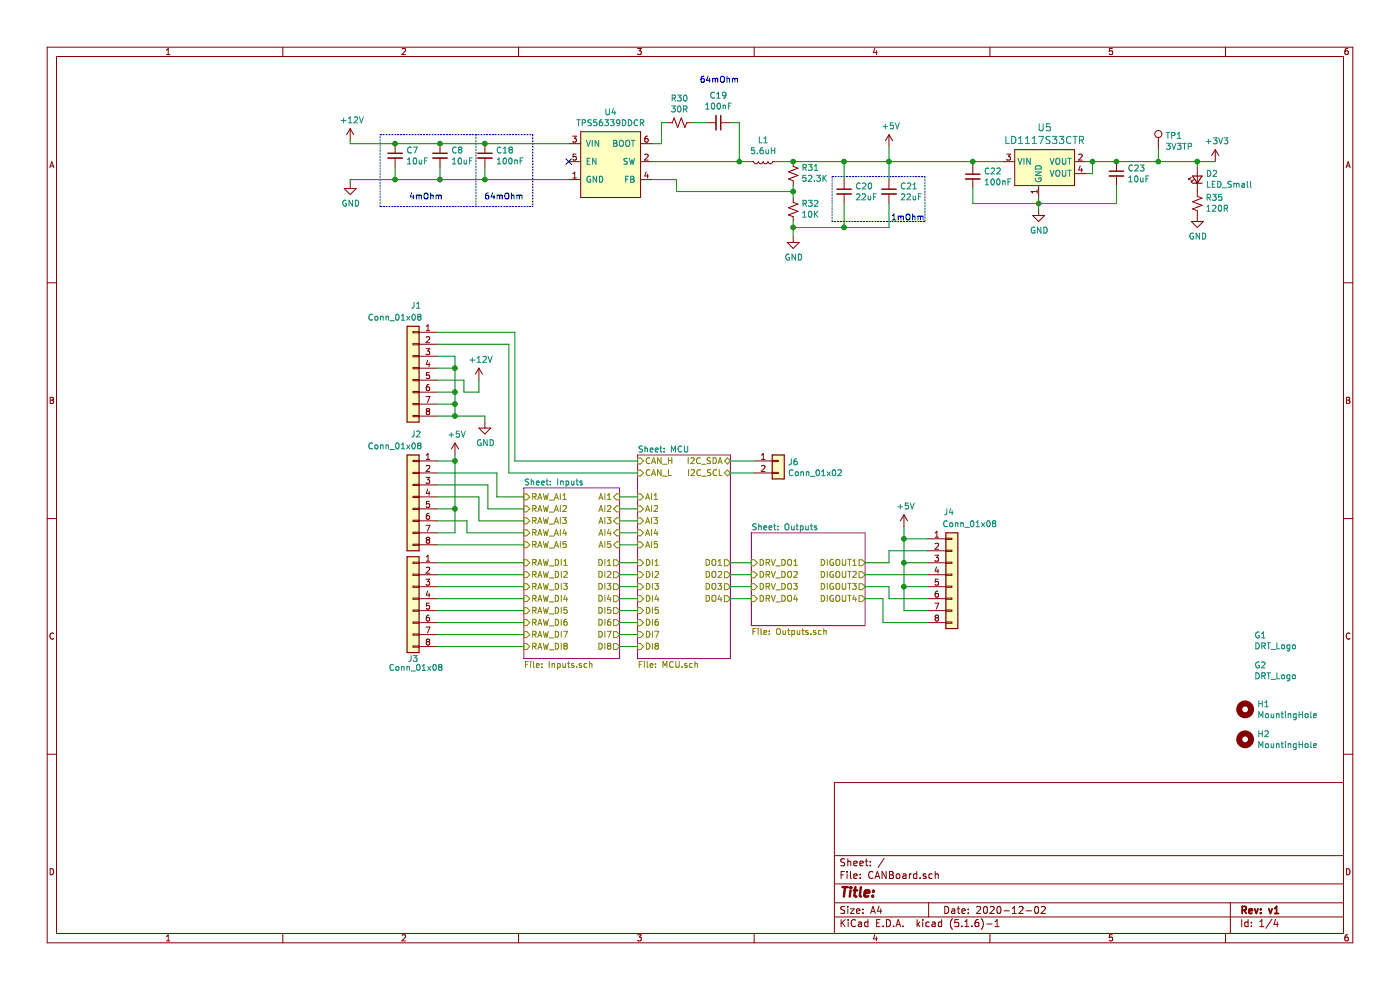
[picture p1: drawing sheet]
EESchema Schematic File Version 4
EELAYER 30 0
EELAYER END
$Descr A4 11693 8268
encoding utf-8
Sheet 1 4
Title ""
Date "2020-12-02"
Rev "v1"
Comp ""
Comment1 ""
Comment2 ""
Comment3 ""
Comment4 ""
$EndDescr
$Sheet
S 5325 3800 775  1700
U 5FCC130A
F0 "MCU" 50
F1 "MCU.sch" 50
F2 "CAN_L" I L 5325 3950 50 
F3 "CAN_H" I L 5325 3850 50 
F4 "AI1" I L 5325 4150 50 
F5 "AI2" I L 5325 4250 50 
F6 "AI3" I L 5325 4350 50 
F7 "AI4" I L 5325 4450 50 
F8 "AI5" I L 5325 4550 50 
F9 "DI1" I L 5325 4700 50 
F10 "DI2" I L 5325 4800 50 
F11 "DI4" I L 5325 5000 50 
F12 "DI5" I L 5325 5100 50 
F13 "DI3" I L 5325 4900 50 
F14 "DI6" I L 5325 5200 50 
F15 "DI7" I L 5325 5300 50 
F16 "DI8" I L 5325 5400 50 
F17 "DO1" O R 6100 4700 50 
F18 "DO2" O R 6100 4800 50 
F19 "DO3" O R 6100 4900 50 
F20 "DO4" O R 6100 5000 50 
F21 "I2C_SCL" B R 6100 3950 50 
F22 "I2C_SDA" B R 6100 3850 50 
$EndSheet
$Comp
L Mechanical:MountingHole H1
U 1 1
P 10400 5925
F 0 "H1" H 10500 5971 50  0000 L CNN
F 1 "MountingHole" H 10500 5880 50  0000 L CNN
F 2 "MountingHole:MountingHole_3.2mm_M3_DIN965_Pad" H 10400 5925 50  0001 C CNN
F 3 "~" H 10400 5925 50  0001 C CNN
	1    10400 5925
	1    0    0    -1  
$EndComp
$Comp
L Mechanical:MountingHole H2
U 1 1
P 10400 6175
F 0 "H2" H 10500 6221 50  0000 L CNN
F 1 "MountingHole" H 10500 6130 50  0000 L CNN
F 2 "MountingHole:MountingHole_3.2mm_M3_DIN965_Pad" H 10400 6175 50  0001 C CNN
F 3 "~" H 10400 6175 50  0001 C CNN
	1    10400 6175
	1    0    0    -1  
$EndComp
$Sheet
S 6275 4450 950  775 
U 5FDCBCE4
F0 "Outputs" 50
F1 "Outputs.sch" 50
F2 "DIGOUT1" O R 7225 4700 50 
F3 "DIGOUT3" O R 7225 4900 50 
F4 "DIGOUT2" O R 7225 4800 50 
F5 "DIGOUT4" O R 7225 5000 50 
F6 "DRV_DO1" I L 6275 4700 50 
F7 "DRV_DO3" I L 6275 4900 50 
F8 "DRV_DO2" I L 6275 4800 50 
F9 "DRV_DO4" I L 6275 5000 50 
$EndSheet
Wire Wire Line
	6275 4700 6100 4700
Wire Wire Line
	6100 4800 6275 4800
Wire Wire Line
	6100 4900 6275 4900
Wire Wire Line
	6100 5000 6275 5000
$Sheet
S 4375 4075 800  1425
U 5FE2D02A
F0 "Inputs" 50
F1 "Inputs.sch" 50
F2 "RAW_AI1" I L 4375 4150 50 
F3 "AI1" I R 5175 4150 50 
F4 "RAW_AI2" I L 4375 4250 50 
F5 "AI2" I R 5175 4250 50 
F6 "RAW_AI3" I L 4375 4350 50 
F7 "AI3" I R 5175 4350 50 
F8 "RAW_AI4" I L 4375 4450 50 
F9 "AI4" I R 5175 4450 50 
F10 "RAW_AI5" I L 4375 4550 50 
F11 "AI5" I R 5175 4550 50 
F12 "RAW_DI1" I L 4375 4700 50 
F13 "RAW_DI2" I L 4375 4800 50 
F14 "RAW_DI3" I L 4375 4900 50 
F15 "RAW_DI4" I L 4375 5000 50 
F16 "RAW_DI5" I L 4375 5100 50 
F17 "RAW_DI6" I L 4375 5200 50 
F18 "RAW_DI7" I L 4375 5300 50 
F19 "RAW_DI8" I L 4375 5400 50 
F20 "DI1" O R 5175 4700 50 
F21 "DI2" O R 5175 4800 50 
F22 "DI3" O R 5175 4900 50 
F23 "DI4" O R 5175 5000 50 
F24 "DI5" O R 5175 5100 50 
F25 "DI6" O R 5175 5200 50 
F26 "DI7" O R 5175 5300 50 
F27 "DI8" O R 5175 5400 50 
$EndSheet
Wire Wire Line
	5175 4150 5325 4150
Wire Wire Line
	5175 4250 5325 4250
Wire Wire Line
	5175 4350 5325 4350
Wire Wire Line
	5175 4550 5325 4550
Wire Wire Line
	5175 4700 5325 4700
Wire Wire Line
	5175 4800 5325 4800
Wire Wire Line
	5175 4900 5325 4900
Wire Wire Line
	5175 5000 5325 5000
Wire Wire Line
	5175 5100 5325 5100
Wire Wire Line
	5175 5200 5325 5200
Wire Wire Line
	5175 5300 5325 5300
$Comp
L Connector_Generic:Conn_01x08 J3
U 1 1
P 3450 5000
F 0 "J3" H 3450 4500 50  0000 C CNN
F 1 "Conn_01x08" H 3425 4425 50  0000 C CNN
F 2 "Connector_PinHeader_2.54mm:PinHeader_1x08_P2.54mm_Vertical" H 3450 5000 50  0001 C CNN
F 3 "~" H 3450 5000 50  0001 C CNN
	1    3450 5000
	-1   0    0    -1  
$EndComp
Wire Wire Line
	4375 4700 3650 4700
Wire Wire Line
	3650 4800 4375 4800
Wire Wire Line
	4375 4900 3650 4900
Wire Wire Line
	3650 5000 4375 5000
Wire Wire Line
	4375 5100 3650 5100
Wire Wire Line
	3650 5200 4375 5200
Wire Wire Line
	4375 5300 3650 5300
Wire Wire Line
	3650 4550 4375 4550
$Comp
L Connector_Generic:Conn_01x08 J4
U 1 1
P 7950 4800
F 0 "J4" H 7925 5325 50  0000 C CNN
F 1 "Conn_01x08" H 8100 5225 50  0000 C CNN
F 2 "Connector_PinHeader_2.54mm:PinHeader_1x08_P2.54mm_Vertical" H 7950 4800 50  0001 C CNN
F 3 "~" H 7950 4800 50  0001 C CNN
	1    7950 4800
	1    0    0    -1  
$EndComp
$Comp
L Connector_Generic:Conn_01x08 J1
U 1 1
P 3450 3075
F 0 "J1" H 3425 3600 50  0000 C CNN
F 1 "Conn_01x08" H 3600 3500 50  0000 C CNN
F 2 "Connector_PinHeader_2.54mm:PinHeader_1x08_P2.54mm_Vertical" H 3450 3075 50  0001 C CNN
F 3 "~" H 3450 3075 50  0001 C CNN
	1    3450 3075
	-1   0    0    -1  
$EndComp
Wire Wire Line
	4250 3950 5325 3950
Wire Wire Line
	5325 3850 4300 3850
$Comp
L power:+5V #PWR01
U 1 1
P 3800 3800
F 0 "#PWR01" H 3800 3650 50  0001 C CNN
F 1 "+5V" H 3815 3973 50  0000 C CNN
F 2 "" H 3800 3800 50  0001 C CNN
F 3 "" H 3800 3800 50  0001 C CNN
	1    3800 3800
	1    0    0    -1  
$EndComp
Wire Wire Line
	3650 3850 3800 3850
Wire Wire Line
	3800 3850 3800 3800
$Comp
L power:+5V #PWR04
U 1 1
P 7550 4400
F 0 "#PWR04" H 7550 4250 50  0001 C CNN
F 1 "+5V" H 7565 4573 50  0000 C CNN
F 2 "" H 7550 4400 50  0001 C CNN
F 3 "" H 7550 4400 50  0001 C CNN
	1    7550 4400
	1    0    0    -1  
$EndComp
Wire Wire Line
	7550 4400 7550 4500
Wire Wire Line
	7550 4500 7750 4500
Wire Wire Line
	7225 4700 7425 4700
Wire Wire Line
	7425 4700 7425 4600
Wire Wire Line
	7425 4600 7750 4600
Wire Wire Line
	7225 4800 7750 4800
Wire Wire Line
	7225 4900 7425 4900
Wire Wire Line
	7425 4900 7425 5000
Wire Wire Line
	7425 5000 7750 5000
Wire Wire Line
	7225 5000 7375 5000
Wire Wire Line
	7375 5000 7375 5200
Wire Wire Line
	7375 5200 7750 5200
Wire Wire Line
	7550 4500 7550 4700
Wire Wire Line
	7550 4700 7750 4700
Connection ~ 7550 4500
Wire Wire Line
	7550 4700 7550 4900
Wire Wire Line
	7550 4900 7750 4900
Connection ~ 7550 4700
Wire Wire Line
	7550 4900 7550 5100
Wire Wire Line
	7550 5100 7750 5100
Connection ~ 7550 4900
Wire Wire Line
	3650 3950 4150 3950
Wire Wire Line
	4150 3950 4150 4150
Wire Wire Line
	4150 4150 4375 4150
Wire Wire Line
	3650 4150 4000 4150
Wire Wire Line
	4000 4150 4000 4350
Wire Wire Line
	4000 4350 4375 4350
Wire Wire Line
	3800 4450 3650 4450
Wire Wire Line
	3650 4250 3800 4250
Wire Wire Line
	3800 4250 3800 4450
$Comp
L power:GND #PWR03
U 1 1
P 4050 3525
F 0 "#PWR03" H 4050 3275 50  0001 C CNN
F 1 "GND" H 4055 3352 50  0000 C CNN
F 2 "" H 4050 3525 50  0001 C CNN
F 3 "" H 4050 3525 50  0001 C CNN
	1    4050 3525
	1    0    0    -1  
$EndComp
Wire Wire Line
	3650 3475 3800 3475
Wire Wire Line
	4050 3475 4050 3525
Connection ~ 3800 3475
Wire Wire Line
	3800 3475 4050 3475
Wire Wire Line
	3650 3375 3800 3375
Wire Wire Line
	3800 3375 3800 3475
$Comp
L Device:L_Small L?
U 1 1
P 6375 1350
AR Path="/5FCC130A/5FFCD26C" Ref="L?"  Part="1" 
AR Path="/5FFCD26C" Ref="L1"  Part="1" 
F 0 "L1" V 6194 1350 50  0000 C CNN
F 1 "5.6uH" V 6285 1350 50  0000 C CNN
F 2 "Inductors_SMD:Wuerth_LHMI" H 6375 1350 50  0001 C CNN
F 3 "~" H 6375 1350 50  0001 C CNN
F 4 "732-3339-1-ND" V 6375 1350 50  0001 C CNN "Digi-Key_PN"
	1    6375 1350
	0    1    1    0   
$EndComp
$Comp
L Device:C_Small C?
U 1 1
P 3675 1300
AR Path="/5FCC130A/5FFCD272" Ref="C?"  Part="1" 
AR Path="/5FFCD272" Ref="C8"  Part="1" 
F 0 "C8" H 3767 1346 50  0000 L CNN
F 1 "10uF" H 3767 1255 50  0000 L CNN
F 2 "Capacitor_SMD:C_0805_2012Metric" H 3675 1300 50  0001 C CNN
F 3 "~" H 3675 1300 50  0001 C CNN
F 4 "490-10748-1-ND" H 3675 1300 50  0001 C CNN "Digi-Key_PN"
	1    3675 1300
	1    0    0    -1  
$EndComp
$Comp
L Device:C_Small C?
U 1 1
P 4050 1300
AR Path="/5FCC130A/5FFCD278" Ref="C?"  Part="1" 
AR Path="/5FFCD278" Ref="C18"  Part="1" 
F 0 "C18" H 4142 1346 50  0000 L CNN
F 1 "100nF" H 4142 1255 50  0000 L CNN
F 2 "Capacitor_SMD:C_0805_2012Metric" H 4050 1300 50  0001 C CNN
F 3 "~" H 4050 1300 50  0001 C CNN
F 4 "399-1169-1-ND" H 4050 1300 50  0001 C CNN "Digi-Key_PN"
	1    4050 1300
	1    0    0    -1  
$EndComp
$Comp
L Device:R_Small_US R?
U 1 1
P 5675 1025
AR Path="/5FCC130A/5FFCD27E" Ref="R?"  Part="1" 
AR Path="/5FFCD27E" Ref="R30"  Part="1" 
F 0 "R30" V 5470 1025 50  0000 C CNN
F 1 "30R" V 5561 1025 50  0000 C CNN
F 2 "Resistor_SMD:R_0805_2012Metric" H 5675 1025 50  0001 C CNN
F 3 "~" H 5675 1025 50  0001 C CNN
F 4 "RR12Q30DCT-ND" H 5675 1025 50  0001 C CNN "Digi-Key_PN"
	1    5675 1025
	0    1    1    0   
$EndComp
$Comp
L Device:C_Small C?
U 1 1
P 6000 1025
AR Path="/5FCC130A/5FFCD284" Ref="C?"  Part="1" 
AR Path="/5FFCD284" Ref="C19"  Part="1" 
F 0 "C19" V 5771 1025 50  0000 C CNN
F 1 "100nF" V 5862 1025 50  0000 C CNN
F 2 "Capacitor_SMD:C_0805_2012Metric" H 6000 1025 50  0001 C CNN
F 3 "~" H 6000 1025 50  0001 C CNN
F 4 "399-1169-1-ND" H 6000 1025 50  0001 C CNN "Digi-Key_PN"
	1    6000 1025
	0    1    1    0   
$EndComp
$Comp
L Device:C_Small C?
U 1 1
P 3300 1300
AR Path="/5FCC130A/5FFCD28A" Ref="C?"  Part="1" 
AR Path="/5FFCD28A" Ref="C7"  Part="1" 
F 0 "C7" H 3392 1346 50  0000 L CNN
F 1 "10uF" H 3392 1255 50  0000 L CNN
F 2 "Capacitor_SMD:C_0805_2012Metric" H 3300 1300 50  0001 C CNN
F 3 "~" H 3300 1300 50  0001 C CNN
F 4 "490-10748-1-ND" H 3300 1300 50  0001 C CNN "Digi-Key_PN"
	1    3300 1300
	1    0    0    -1  
$EndComp
$Comp
L Device:R_Small_US R?
U 1 1
P 6625 1450
AR Path="/5FCC130A/5FFCD290" Ref="R?"  Part="1" 
AR Path="/5FFCD290" Ref="R31"  Part="1" 
F 0 "R31" H 6557 1404 50  0000 R CNN
F 1 "52.3K" H 6557 1495 50  0000 R CNN
F 2 "Resistor_SMD:R_0805_2012Metric" H 6625 1450 50  0001 C CNN
F 3 "~" H 6625 1450 50  0001 C CNN
F 4 "P52.3KCCT-ND" H 6625 1450 50  0001 C CNN "Digi-Key_PN"
	1    6625 1450
	-1   0    0    1   
$EndComp
$Comp
L Device:R_Small_US R?
U 1 1
P 6625 1750
AR Path="/5FCC130A/5FFCD296" Ref="R?"  Part="1" 
AR Path="/5FFCD296" Ref="R32"  Part="1" 
F 0 "R32" H 6557 1704 50  0000 R CNN
F 1 "10K" H 6557 1795 50  0000 R CNN
F 2 "Resistor_SMD:R_0805_2012Metric" H 6625 1750 50  0001 C CNN
F 3 "~" H 6625 1750 50  0001 C CNN
F 4 "311-10.0KCRDKR-ND" H 6625 1750 50  0001 C CNN "Digi-Key_PN"
	1    6625 1750
	-1   0    0    1   
$EndComp
$Comp
L Device:C_Small C?
U 1 1
P 7050 1600
AR Path="/5FCC130A/5FFCD29C" Ref="C?"  Part="1" 
AR Path="/5FFCD29C" Ref="C20"  Part="1" 
F 0 "C20" H 7142 1646 50  0000 L CNN
F 1 "22uF" H 7142 1555 50  0000 L CNN
F 2 "Capacitor_SMD:C_0805_2012Metric" H 7050 1600 50  0001 C CNN
F 3 "~" H 7050 1600 50  0001 C CNN
F 4 "445-14560-1-ND" H 7050 1600 50  0001 C CNN "Digi-Key_PN"
	1    7050 1600
	1    0    0    -1  
$EndComp
$Comp
L Device:C_Small C?
U 1 1
P 7425 1600
AR Path="/5FCC130A/5FFCD2A2" Ref="C?"  Part="1" 
AR Path="/5FFCD2A2" Ref="C21"  Part="1" 
F 0 "C21" H 7517 1646 50  0000 L CNN
F 1 "22uF" H 7517 1555 50  0000 L CNN
F 2 "Capacitor_SMD:C_0805_2012Metric" H 7425 1600 50  0001 C CNN
F 3 "~" H 7425 1600 50  0001 C CNN
F 4 "445-14560-1-ND" H 7425 1600 50  0001 C CNN "Digi-Key_PN"
	1    7425 1600
	1    0    0    -1  
$EndComp
$Comp
L DCDC_Switching:TPS56339DDCR U?
U 1 1
P 5100 1350
AR Path="/5FCC130A/5FFCD2A8" Ref="U?"  Part="1" 
AR Path="/5FFCD2A8" Ref="U4"  Part="1" 
F 0 "U4" H 5100 1765 50  0000 C CNN
F 1 "TPS56339DDCR" H 5100 1674 50  0000 C CNN
F 2 "Package_TO_SOT_SMD:SOT-23-6" H 5100 1500 50  0001 C CNN
F 3 "" H 5100 1500 50  0001 C CNN
F 4 "296-53568-1-ND" H 5100 1350 50  0001 C CNN "Digi-Key_PN"
	1    5100 1350
	1    0    0    -1  
$EndComp
Text Notes 4375 1675 2    50   ~ 0
64mOhm
Wire Wire Line
	3300 1200 3675 1200
Connection ~ 3675 1200
Wire Wire Line
	3675 1200 4050 1200
Wire Wire Line
	4050 1200 4750 1200
Connection ~ 4050 1200
Text Notes 3700 1675 2    50   ~ 0
4mOhm
Wire Wire Line
	3300 1400 3300 1500
Wire Wire Line
	3300 1500 3675 1500
Wire Wire Line
	3675 1400 3675 1500
Connection ~ 3675 1500
Wire Wire Line
	3675 1500 4050 1500
Wire Wire Line
	4050 1400 4050 1500
Connection ~ 4050 1500
Wire Wire Line
	4050 1500 4750 1500
Wire Notes Line
	3975 1125 3975 1725
Wire Notes Line
	3175 1725 3175 1125
Wire Notes Line
	4450 1125 4450 1725
Wire Notes Line
	3175 1125 4450 1125
Wire Notes Line
	3175 1725 4450 1725
$Comp
L power:+12V #PWR?
U 1 1
P 2925 1175
AR Path="/5FCC130A/5FFCD2C2" Ref="#PWR?"  Part="1" 
AR Path="/5FFCD2C2" Ref="#PWR037"  Part="1" 
F 0 "#PWR037" H 2925 1025 50  0001 C CNN
F 1 "+12V" H 2940 1348 50  0000 C CNN
F 2 "" H 2925 1175 50  0001 C CNN
F 3 "" H 2925 1175 50  0001 C CNN
	1    2925 1175
	1    0    0    -1  
$EndComp
$Comp
L power:GND #PWR?
U 1 1
P 2925 1525
AR Path="/5FCC130A/5FFCD2C8" Ref="#PWR?"  Part="1" 
AR Path="/5FFCD2C8" Ref="#PWR038"  Part="1" 
F 0 "#PWR038" H 2925 1275 50  0001 C CNN
F 1 "GND" H 2930 1352 50  0000 C CNN
F 2 "" H 2925 1525 50  0001 C CNN
F 3 "" H 2925 1525 50  0001 C CNN
	1    2925 1525
	1    0    0    -1  
$EndComp
Wire Wire Line
	3300 1500 2925 1500
Wire Wire Line
	2925 1500 2925 1525
Connection ~ 3300 1500
Wire Wire Line
	3300 1200 2925 1200
Wire Wire Line
	2925 1200 2925 1175
Connection ~ 3300 1200
NoConn ~ 4750 1350
Wire Wire Line
	5450 1500 5650 1500
Wire Wire Line
	5650 1500 5650 1600
Wire Wire Line
	5650 1600 6625 1600
Wire Wire Line
	6625 1600 6625 1650
Wire Wire Line
	6625 1600 6625 1550
Connection ~ 6625 1600
Wire Wire Line
	5450 1350 6175 1350
Wire Wire Line
	6475 1350 6625 1350
Wire Wire Line
	5450 1200 5525 1200
Wire Wire Line
	5525 1200 5525 1025
Wire Wire Line
	5525 1025 5575 1025
Wire Wire Line
	5775 1025 5900 1025
Wire Wire Line
	6175 1025 6175 1350
Wire Wire Line
	6100 1025 6175 1025
Connection ~ 6175 1350
Wire Wire Line
	6175 1350 6275 1350
Wire Wire Line
	6625 1350 7050 1350
Wire Wire Line
	7425 1350 7425 1500
Connection ~ 6625 1350
Wire Wire Line
	7050 1500 7050 1350
Connection ~ 7050 1350
Wire Wire Line
	7050 1350 7425 1350
$Comp
L power:GND #PWR?
U 1 1
P 6625 1975
AR Path="/5FCC130A/5FFCD2EB" Ref="#PWR?"  Part="1" 
AR Path="/5FFCD2EB" Ref="#PWR039"  Part="1" 
F 0 "#PWR039" H 6625 1725 50  0001 C CNN
F 1 "GND" H 6630 1802 50  0000 C CNN
F 2 "" H 6625 1975 50  0001 C CNN
F 3 "" H 6625 1975 50  0001 C CNN
	1    6625 1975
	1    0    0    -1  
$EndComp
Wire Wire Line
	6625 1850 6625 1900
Wire Wire Line
	6625 1900 7050 1900
Wire Wire Line
	7425 1900 7425 1700
Connection ~ 6625 1900
Wire Wire Line
	6625 1900 6625 1975
Wire Wire Line
	7050 1700 7050 1900
Connection ~ 7050 1900
Wire Wire Line
	7050 1900 7425 1900
Text Notes 6175 700  2    50   ~ 0
64mOhm
Text Notes 7725 1850 2    50   ~ 0
1mOhm
Wire Notes Line
	6950 1475 7725 1475
Wire Notes Line
	7725 1475 7725 1850
Wire Notes Line
	7725 1850 6950 1850
Wire Notes Line
	6950 1850 6950 1475
$Comp
L power:+5V #PWR?
U 1 1
P 7425 1225
AR Path="/5FCC130A/5FFCD2FF" Ref="#PWR?"  Part="1" 
AR Path="/5FFCD2FF" Ref="#PWR040"  Part="1" 
F 0 "#PWR040" H 7425 1075 50  0001 C CNN
F 1 "+5V" H 7440 1398 50  0000 C CNN
F 2 "" H 7425 1225 50  0001 C CNN
F 3 "" H 7425 1225 50  0001 C CNN
	1    7425 1225
	1    0    0    -1  
$EndComp
Wire Wire Line
	7425 1225 7425 1350
Connection ~ 7425 1350
$Comp
L dk_PMIC-Voltage-Regulators-Linear:LD1117S33CTR U5
U 1 1
P 8675 1350
F 0 "U5" H 8725 1637 60  0000 C CNN
F 1 "LD1117S33CTR" H 8725 1531 60  0000 C CNN
F 2 "digikey-footprints:SOT-223" H 8875 1550 60  0001 L CNN
F 3 "http://www.st.com/content/ccc/resource/technical/document/datasheet/99/3b/7d/91/91/51/4b/be/CD00000544.pdf/files/CD00000544.pdf/jcr:content/translations/en.CD00000544.pdf" H 8875 1650 60  0001 L CNN
F 4 "497-1241-1-ND" H 8875 1750 60  0001 L CNN "Digi-Key_PN"
F 5 "LD1117S33CTR" H 8875 1850 60  0001 L CNN "MPN"
F 6 "Integrated Circuits (ICs)" H 8875 1950 60  0001 L CNN "Category"
F 7 "PMIC - Voltage Regulators - Linear" H 8875 2050 60  0001 L CNN "Family"
F 8 "http://www.st.com/content/ccc/resource/technical/document/datasheet/99/3b/7d/91/91/51/4b/be/CD00000544.pdf/files/CD00000544.pdf/jcr:content/translations/en.CD00000544.pdf" H 8875 2150 60  0001 L CNN "DK_Datasheet_Link"
F 9 "/product-detail/en/stmicroelectronics/LD1117S33CTR/497-1241-1-ND/586241" H 8875 2250 60  0001 L CNN "DK_Detail_Page"
F 10 "IC REG LINEAR 3.3V 800MA SOT223" H 8875 2350 60  0001 L CNN "Description"
F 11 "STMicroelectronics" H 8875 2450 60  0001 L CNN "Manufacturer"
F 12 "Active" H 8875 2550 60  0001 L CNN "Status"
	1    8675 1350
	1    0    0    -1  
$EndComp
$Comp
L Device:C_Small C?
U 1 1
P 8125 1475
AR Path="/5FCC130A/5FFD9D51" Ref="C?"  Part="1" 
AR Path="/5FFD9D51" Ref="C22"  Part="1" 
F 0 "C22" H 8217 1521 50  0000 L CNN
F 1 "100nF" H 8217 1430 50  0000 L CNN
F 2 "Capacitor_SMD:C_0805_2012Metric" H 8125 1475 50  0001 C CNN
F 3 "~" H 8125 1475 50  0001 C CNN
F 4 "399-1169-1-ND" H 8125 1475 50  0001 C CNN "Digi-Key_PN"
	1    8125 1475
	1    0    0    -1  
$EndComp
$Comp
L Device:C_Small C?
U 1 1
P 9325 1450
AR Path="/5FCC130A/5FFDA172" Ref="C?"  Part="1" 
AR Path="/5FFDA172" Ref="C23"  Part="1" 
F 0 "C23" H 9417 1496 50  0000 L CNN
F 1 "10uF" H 9417 1405 50  0000 L CNN
F 2 "Capacitor_SMD:C_0805_2012Metric" H 9325 1450 50  0001 C CNN
F 3 "~" H 9325 1450 50  0001 C CNN
F 4 "490-10748-1-ND" H 9325 1450 50  0001 C CNN "Digi-Key_PN"
	1    9325 1450
	1    0    0    -1  
$EndComp
$Comp
L power:GND #PWR?
U 1 1
P 8675 1750
AR Path="/5FCC130A/5FFDA601" Ref="#PWR?"  Part="1" 
AR Path="/5FFDA601" Ref="#PWR041"  Part="1" 
F 0 "#PWR041" H 8675 1500 50  0001 C CNN
F 1 "GND" H 8680 1577 50  0000 C CNN
F 2 "" H 8675 1750 50  0001 C CNN
F 3 "" H 8675 1750 50  0001 C CNN
	1    8675 1750
	1    0    0    -1  
$EndComp
Wire Wire Line
	8125 1575 8125 1700
Wire Wire Line
	8125 1700 8675 1700
Wire Wire Line
	8675 1700 8675 1750
Wire Wire Line
	8675 1650 8675 1700
Connection ~ 8675 1700
Wire Wire Line
	8125 1375 8125 1350
Connection ~ 8125 1350
Wire Wire Line
	9075 1350 9125 1350
Wire Wire Line
	9325 1550 9325 1700
Wire Wire Line
	9325 1700 8675 1700
Wire Wire Line
	9075 1450 9125 1450
Wire Wire Line
	9125 1450 9125 1350
Connection ~ 9125 1350
Wire Wire Line
	9125 1350 9325 1350
Wire Wire Line
	8125 1350 8375 1350
$Comp
L power:+3V3 #PWR042
U 1 1
P 10150 1350
F 0 "#PWR042" H 10150 1200 50  0001 C CNN
F 1 "+3V3" H 10165 1523 50  0000 C CNN
F 2 "" H 10150 1350 50  0001 C CNN
F 3 "" H 10150 1350 50  0001 C CNN
	1    10150 1350
	1    0    0    -1  
$EndComp
Wire Wire Line
	10150 1350 10000 1350
Connection ~ 9325 1350
Wire Wire Line
	4300 2775 4300 3850
Wire Wire Line
	3650 4050 4075 4050
Wire Wire Line
	4075 4050 4075 4250
Wire Wire Line
	4075 4250 4375 4250
Wire Wire Line
	3800 3850 3800 4250
Connection ~ 3800 3850
Connection ~ 3800 4250
Wire Wire Line
	4375 5400 3650 5400
Wire Wire Line
	5175 5400 5325 5400
$Comp
L Connector_Generic:Conn_01x08 J2
U 1 1
P 3450 4150
F 0 "J2" H 3425 4675 50  0000 C CNN
F 1 "Conn_01x08" H 3600 4575 50  0000 C CNN
F 2 "Connector_PinHeader_2.54mm:PinHeader_1x08_P2.54mm_Vertical" H 3450 4150 50  0001 C CNN
F 3 "~" H 3450 4150 50  0001 C CNN
	1    3450 4150
	-1   0    0    -1  
$EndComp
Wire Wire Line
	3650 4350 3900 4350
Wire Wire Line
	3900 4350 3900 4450
Wire Wire Line
	3900 4450 4375 4450
Wire Wire Line
	5175 4450 5325 4450
Wire Wire Line
	3650 2775 4300 2775
Wire Wire Line
	4250 2875 4250 3950
Wire Wire Line
	3650 2875 4250 2875
$Comp
L power:+12V #PWR02
U 1 1
P 4000 3175
F 0 "#PWR02" H 4000 3025 50  0001 C CNN
F 1 "+12V" H 4015 3348 50  0000 C CNN
F 2 "" H 4000 3175 50  0001 C CNN
F 3 "" H 4000 3175 50  0001 C CNN
	1    4000 3175
	1    0    0    -1  
$EndComp
Wire Wire Line
	4000 3275 4000 3175
Wire Wire Line
	3875 3275 4000 3275
Connection ~ 3800 3375
Wire Wire Line
	3800 3275 3800 3375
Wire Wire Line
	3650 3275 3800 3275
$Comp
L Connector:TestPoint TP1
U 1 1
P 9675 1250
F 0 "TP1" H 9733 1368 50  0000 L CNN
F 1 "3V3TP" H 9733 1277 50  0000 L CNN
F 2 "TestPoint:TestPoint_Pad_D1.0mm" H 9875 1250 50  0001 C CNN
F 3 "~" H 9875 1250 50  0001 C CNN
	1    9675 1250
	1    0    0    -1  
$EndComp
Wire Wire Line
	9675 1250 9675 1350
Connection ~ 9675 1350
Wire Wire Line
	9675 1350 9325 1350
Wire Wire Line
	7425 1350 8125 1350
Wire Wire Line
	3650 3175 3875 3175
Wire Wire Line
	3875 3175 3875 3275
Wire Wire Line
	3650 2975 3800 2975
Wire Wire Line
	3800 2975 3800 3075
Connection ~ 3800 3275
Wire Wire Line
	3650 3075 3800 3075
Connection ~ 3800 3075
Wire Wire Line
	3800 3075 3800 3275
$Comp
L DRT_Logo:DRT_Logo G1
U 1 1
P 10450 5350
F 0 "G1" H 10475 5396 50  0000 L CNN
F 1 "DRT_Logo" H 10475 5305 50  0000 L CNN
F 2 "DRTLogo:DRTLogo" H 10450 5350 50  0001 C CNN
F 3 "" H 10450 5350 50  0001 C CNN
	1    10450 5350
	1    0    0    -1  
$EndComp
$Comp
L DRT_Logo:DRT_Logo G2
U 1 1
P 10450 5600
F 0 "G2" H 10475 5646 50  0000 L CNN
F 1 "DRT_Logo" H 10475 5555 50  0000 L CNN
F 2 "DRTLogo:DingoFaceNoFill" H 10450 5600 50  0001 C CNN
F 3 "" H 10450 5600 50  0001 C CNN
	1    10450 5600
	1    0    0    -1  
$EndComp
$Comp
L Connector_Generic:Conn_01x02 J6
U 1 1
P 6500 3850
F 0 "J6" H 6580 3842 50  0000 L CNN
F 1 "Conn_01x02" H 6580 3751 50  0000 L CNN
F 2 "Connector_PinHeader_2.54mm:PinHeader_1x02_P2.54mm_Vertical" H 6500 3850 50  0001 C CNN
F 3 "~" H 6500 3850 50  0001 C CNN
	1    6500 3850
	1    0    0    -1  
$EndComp
Wire Wire Line
	6300 3850 6100 3850
Wire Wire Line
	6300 3950 6100 3950
$Comp
L Device:LED_Small D2
U 1 1
P 10000 1500
F 0 "D2" V 10046 1430 50  0000 R CNN
F 1 "LED_Small" V 9955 1430 50  0000 R CNN
F 2 "LED_SMD:LED_0805_2012Metric" V 10000 1500 50  0001 C CNN
F 3 "~" V 10000 1500 50  0001 C CNN
F 4 "475-2560-1-ND" V 10000 1500 50  0001 C CNN "Digi-Key_PN"
	1    10000 1500
	0    -1   -1   0   
$EndComp
$Comp
L Device:R_Small_US R?
U 1 1
P 10000 1700
AR Path="/5FCC130A/5FEE35AF" Ref="R?"  Part="1" 
AR Path="/5FEE35AF" Ref="R35"  Part="1" 
F 0 "R35" H 9932 1654 50  0000 R CNN
F 1 "120R" H 9932 1745 50  0000 R CNN
F 2 "Resistor_SMD:R_0805_2012Metric" H 10000 1700 50  0001 C CNN
F 3 "~" H 10000 1700 50  0001 C CNN
F 4 "311-120CRCT-ND" H 10000 1700 50  0001 C CNN "Digi-Key_PN"
	1    10000 1700
	-1   0    0    1   
$EndComp
$Comp
L power:GND #PWR?
U 1 1
P 10000 1800
AR Path="/5FCC130A/5FEE46C7" Ref="#PWR?"  Part="1" 
AR Path="/5FEE46C7" Ref="#PWR044"  Part="1" 
F 0 "#PWR044" H 10000 1550 50  0001 C CNN
F 1 "GND" H 10005 1627 50  0000 C CNN
F 2 "" H 10000 1800 50  0001 C CNN
F 3 "" H 10000 1800 50  0001 C CNN
	1    10000 1800
	1    0    0    -1  
$EndComp
Wire Wire Line
	10000 1400 10000 1350
Connection ~ 10000 1350
Wire Wire Line
	10000 1350 9675 1350
$EndSCHEMATC
